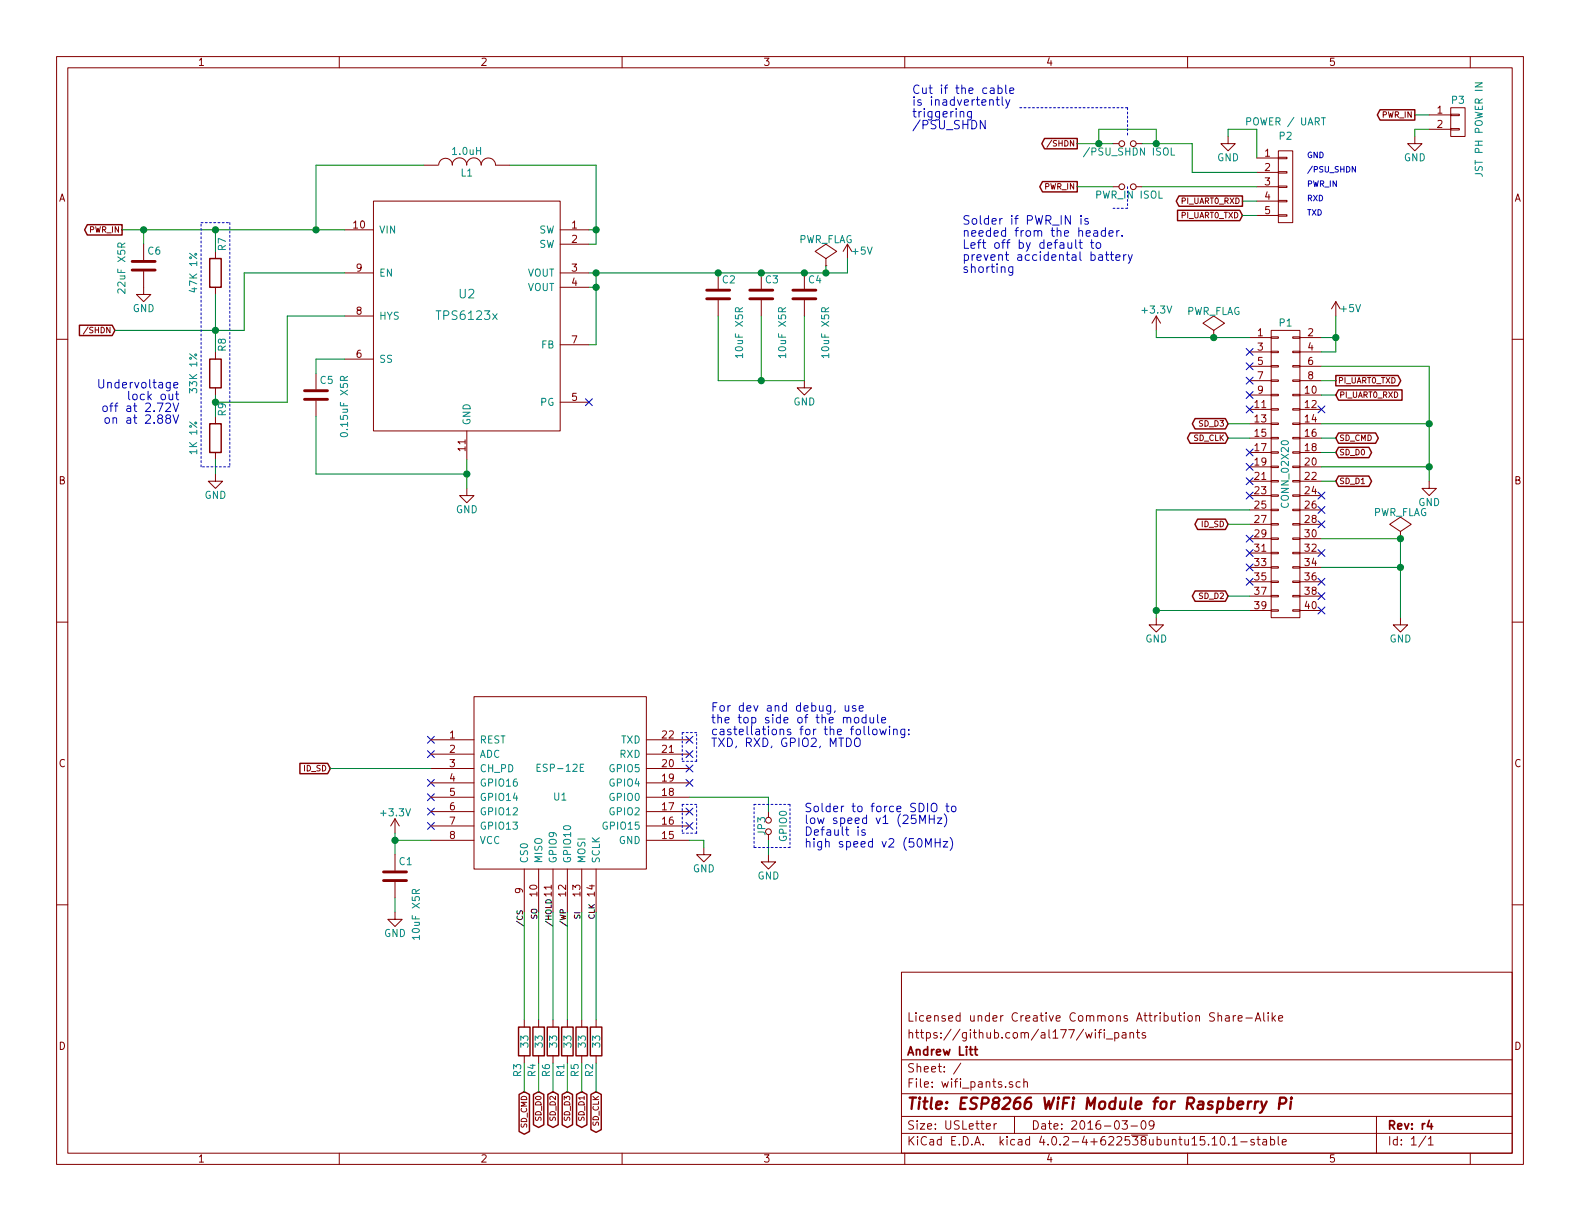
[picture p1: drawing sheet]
EESchema Schematic File Version 2
LIBS:power
LIBS:device
LIBS:transistors
LIBS:conn
LIBS:linear
LIBS:regul
LIBS:74xx
LIBS:cmos4000
LIBS:adc-dac
LIBS:memory
LIBS:xilinx
LIBS:microcontrollers
LIBS:dsp
LIBS:microchip
LIBS:analog_switches
LIBS:motorola
LIBS:texas
LIBS:intel
LIBS:audio
LIBS:interface
LIBS:digital-audio
LIBS:philips
LIBS:display
LIBS:cypress
LIBS:siliconi
LIBS:opto
LIBS:atmel
LIBS:contrib
LIBS:valves
LIBS:wifi_pants-cache
EELAYER 25 0
EELAYER END
$Descr USLetter 11000 8500
encoding utf-8
Sheet 1 1
Title "ESP8266 WiFi Module for Raspberry Pi"
Date "2016-03-09"
Rev "r4"
Comp "Andrew Litt"
Comment1 "https://github.com/al177/wifi_pants"
Comment2 "Licensed under Creative Commons Attribution Share-Alike"
Comment3 ""
Comment4 ""
$EndDescr
$Comp
L CONN_02X20 P1
U 1 1
P 8950 3300
F 0 "P1" H 8950 4350 50  0000 C CNN
F 1 "CONN_02X20" V 8950 3300 50  0000 C CNN
F 2 "wifi_pants:Socket_Strip_Straight_2x20_pi" H 8950 2350 50  0001 C CNN
F 3 "" H 8950 2350 50  0000 C CNN
F 4 "Adafruit Industries" H 8950 3300 60  0001 C CNN "MFG Name"
F 5 "2223" H 8950 3300 60  0001 C CNN "MFG Part Num"
F 6 "1528-1385-ND" H 8950 3300 60  0001 C CNN "Digikey PN"
F 7 "http://www.digikey.com/product-search/en?pv88=23&FV=fff40016%2Cfff802f4&mnonly=0&newproducts=1&ColumnSort=0&page=1&quantity=0&ptm=0&fid=0&pageSize=25" H 8950 3300 60  0001 C CNN "Digikey Link"
F 8 "NA" H 8950 3300 60  0001 C CNN "2nd Distrib PN"
F 9 "NA" H 8950 3300 60  0001 C CNN "2nd Distrib Link"
	1    8950 3300
	1    0    0    -1  
$EndComp
Text GLabel 8550 3050 0    39   BiDi ~ 0
SD_CLK
Text GLabel 9300 3050 2    39   BiDi ~ 0
SD_CMD
Text GLabel 9300 3150 2    39   BiDi ~ 0
SD_D0
Text GLabel 9300 3350 2    39   BiDi ~ 0
SD_D1
$Comp
L GND #PWR01
U 1 1
P 9950 3350
F 0 "#PWR01" H 9950 3100 50  0001 C CNN
F 1 "GND" H 9950 3200 50  0000 C CNN
F 2 "" H 9950 3350 50  0000 C CNN
F 3 "" H 9950 3350 50  0000 C CNN
	1    9950 3350
	1    0    0    -1  
$EndComp
$Comp
L GND #PWR02
U 1 1
P 9750 4300
F 0 "#PWR02" H 9750 4050 50  0001 C CNN
F 1 "GND" H 9750 4150 50  0000 C CNN
F 2 "" H 9750 4300 50  0000 C CNN
F 3 "" H 9750 4300 50  0000 C CNN
	1    9750 4300
	1    0    0    -1  
$EndComp
$Comp
L GND #PWR03
U 1 1
P 8050 4300
F 0 "#PWR03" H 8050 4050 50  0001 C CNN
F 1 "GND" H 8050 4150 50  0000 C CNN
F 2 "" H 8050 4300 50  0000 C CNN
F 3 "" H 8050 4300 50  0000 C CNN
	1    8050 4300
	1    0    0    -1  
$EndComp
Text GLabel 4150 7600 3    39   BiDi ~ 0
SD_CLK
Text GLabel 3650 7600 3    39   BiDi ~ 0
SD_CMD
Text GLabel 3750 7600 3    39   BiDi ~ 0
SD_D0
Text GLabel 4050 7600 3    39   BiDi ~ 0
SD_D1
$Comp
L GND #PWR04
U 1 1
P 5350 5950
F 0 "#PWR04" H 5350 5700 50  0001 C CNN
F 1 "GND" H 5350 5800 50  0000 C CNN
F 2 "" H 5350 5950 50  0000 C CNN
F 3 "" H 5350 5950 50  0000 C CNN
	1    5350 5950
	1    0    0    -1  
$EndComp
NoConn ~ 8700 2450
NoConn ~ 8700 2550
NoConn ~ 8700 2650
NoConn ~ 8700 2750
NoConn ~ 8700 2850
NoConn ~ 9200 2850
NoConn ~ 8700 3250
NoConn ~ 8700 3350
NoConn ~ 8700 3450
NoConn ~ 9200 3450
NoConn ~ 9200 3550
NoConn ~ 8700 4050
NoConn ~ 9200 4250
NoConn ~ 9200 4150
NoConn ~ 9200 4050
$Comp
L +3.3V #PWR05
U 1 1
P 8050 2300
F 0 "#PWR05" H 8050 2150 50  0001 C CNN
F 1 "+3.3V" H 8050 2440 50  0000 C CNN
F 2 "" H 8050 2300 50  0000 C CNN
F 3 "" H 8050 2300 50  0000 C CNN
	1    8050 2300
	1    0    0    -1  
$EndComp
NoConn ~ 9200 3650
$Comp
L Jumper_NO_Small JP3
U 1 1
P 5350 5750
F 0 "JP3" H 5350 5700 50  0000 C CNN
F 1 "GPIO0" H 5350 5850 50  0000 C CNN
F 2 "wifi_pants:GS2" H 5350 5750 50  0001 C CNN
F 3 "" H 5350 5750 50  0000 C CNN
F 4 "NA" H 5350 5750 60  0001 C CNN "MFG Name"
F 5 "NA" H 5350 5750 60  0001 C CNN "MFG Part Num"
F 6 "NA" H 5350 5750 60  0001 C CNN "1st Distrib PN"
F 7 "NA" H 5350 5750 60  0001 C CNN "1st Distrib Link"
F 8 "NA" H 5350 5750 60  0001 C CNN "2nd Distrib PN"
F 9 "NA" H 5350 5750 60  0001 C CNN "2nd Distrib Link"
	1    5350 5750
	0    1    1    0   
$EndComp
NoConn ~ 3000 5150
NoConn ~ 3000 5250
NoConn ~ 4800 5350
NoConn ~ 4800 5450
NoConn ~ 3000 5750
NoConn ~ 3000 5650
NoConn ~ 3000 5550
NoConn ~ 3000 5450
Text Label 3950 6450 1    39   ~ 0
/WP
Text Label 3850 6450 1    39   ~ 0
/HOLD
Text Label 3650 6450 1    39   ~ 0
/CS
Text Label 3750 6400 1    39   ~ 0
SO
Text Label 4050 6400 1    39   ~ 0
SI
Text Label 4150 6400 1    39   ~ 0
CLK
$Comp
L GND #PWR06
U 1 1
P 4900 5900
F 0 "#PWR06" H 4900 5650 50  0001 C CNN
F 1 "GND" H 4900 5750 50  0000 C CNN
F 2 "" H 4900 5900 50  0000 C CNN
F 3 "" H 4900 5900 50  0000 C CNN
	1    4900 5900
	1    0    0    -1  
$EndComp
$Comp
L +3.3V #PWR07
U 1 1
P 2750 5800
F 0 "#PWR07" H 2750 5650 50  0001 C CNN
F 1 "+3.3V" H 2750 5940 50  0000 C CNN
F 2 "" H 2750 5800 50  0000 C CNN
F 3 "" H 2750 5800 50  0000 C CNN
	1    2750 5800
	1    0    0    -1  
$EndComp
NoConn ~ 8700 3850
$Comp
L GND #PWR08
U 1 1
P 2750 6350
F 0 "#PWR08" H 2750 6100 50  0001 C CNN
F 1 "GND" H 2750 6200 50  0000 C CNN
F 2 "" H 2750 6350 50  0000 C CNN
F 3 "" H 2750 6350 50  0000 C CNN
	1    2750 6350
	1    0    0    -1  
$EndComp
Text GLabel 9300 2650 2    39   Output ~ 0
PI_UART0_TXD
Text GLabel 9300 2750 2    39   Input ~ 0
PI_UART0_RXD
Text GLabel 8650 1500 0    39   Input ~ 0
PI_UART0_TXD
Text GLabel 8650 1400 0    39   Output ~ 0
PI_UART0_RXD
$Comp
L GND #PWR09
U 1 1
P 8550 950
F 0 "#PWR09" H 8550 700 50  0001 C CNN
F 1 "GND" H 8550 800 50  0000 C CNN
F 2 "" H 8550 950 50  0000 C CNN
F 3 "" H 8550 950 50  0000 C CNN
	1    8550 950 
	1    0    0    -1  
$EndComp
Text GLabel 8550 2950 0    39   BiDi ~ 0
SD_D3
Text GLabel 2300 5350 0    39   Input ~ 0
ID_SD
$Comp
L CONN_01X05 P2
U 1 1
P 8950 1300
F 0 "P2" H 8950 1650 50  0000 C CNN
F 1 "POWER / UART" H 8950 1750 50  0000 C CNN
F 2 "wifi_pants:Pin_Header_Angled_1x05_mirror" H 8950 1300 50  0001 C CNN
F 3 "" H 8950 1300 50  0000 C CNN
F 4 "Sullins" H 8950 1300 60  0001 C CNN "MFR Name"
F 5 "PRPC005SBAN-M71RC" H 8950 1300 60  0001 C CNN "MFR Part Num"
F 6 "S1111EC-05-ND" H 8950 1300 60  0001 C CNN "Digikey PN"
F 7 "http://www.digikey.com/product-detail/en/PRPC005SBAN-M71RC/S1111EC-05-ND/2775329" H 8950 1300 60  0001 C CNN "Digikey Link"
	1    8950 1300
	1    0    0    -1  
$EndComp
$Comp
L +5V #PWR010
U 1 1
P 9300 2200
F 0 "#PWR010" H 9300 2050 50  0001 C CNN
F 1 "+5V" H 9400 2250 50  0000 C CNN
F 2 "" H 9300 2200 50  0000 C CNN
F 3 "" H 9300 2200 50  0000 C CNN
	1    9300 2200
	1    0    0    -1  
$EndComp
Text GLabel 8550 4150 0    39   BiDi ~ 0
SD_D2
Text GLabel 8550 3650 0    39   BiDi ~ 0
ID_SD
Text GLabel 3850 7600 3    39   BiDi ~ 0
SD_D2
Text GLabel 3950 7600 3    39   BiDi ~ 0
SD_D3
Text Notes 9100 1100 0    39   ~ 0
GND
Text Notes 9100 1500 0    39   ~ 0
TXD
Text Notes 9100 1400 0    39   ~ 0
RXD
NoConn ~ 4800 5150
NoConn ~ 4800 5250
NoConn ~ 4800 5650
NoConn ~ 4800 5750
Text Notes 4950 5200 0    59   ~ 0
For dev and debug, use\nthe top side of the module\ncastellations for the following:\nTXD, RXD, GPIO2, MTDO
Text Notes 5600 5900 0    59   ~ 0
Solder to force SDIO to\nlow speed v1 (25MHz)\nDefault is\nhigh speed v2 (50MHz)
$Comp
L R R3
U 1 1
P 3650 7250
F 0 "R3" V 3700 7450 50  0000 C CNN
F 1 "33" V 3650 7250 50  0000 C CNN
F 2 "mcous:0603(1608m)-CHIP-RESISTOR" V 3580 7250 50  0001 C CNN
F 3 "" H 3650 7250 50  0000 C CNN
F 4 "Panasonic Electronic Components" H 3650 7250 60  0001 C CNN "MFG Name"
F 5 "ERJ-3EKF33R0V" H 3650 7250 60  0001 C CNN "MFG Part Num"
F 6 "P33.0HCT-ND" H 3650 7250 60  0001 C CNN "Digikey PN"
F 7 "http://www.digikey.com/product-detail/en/ERJ-3EKF33R0V/P33.0HCT-ND/1746765" H 3650 7250 60  0001 C CNN "Digikey Link"
F 8 "NA" H 3650 7250 60  0001 C CNN "2nd Distrib PN"
F 9 "NA" H 3650 7250 60  0001 C CNN "2nd Distrib Link"
	1    3650 7250
	-1   0    0    1   
$EndComp
NoConn ~ 8700 3150
$Comp
L ESP-12E U1
U 1 1
P 3900 5450
F 0 "U1" H 3900 5350 50  0000 C CNN
F 1 "ESP-12E" H 3900 5550 50  0000 C CNN
F 2 "wifi_pants:ESP-12E-narrow" H 3900 5450 50  0001 C CNN
F 3 "" H 3900 5450 50  0001 C CNN
	1    3900 5450
	1    0    0    -1  
$EndComp
NoConn ~ 8700 3750
Text GLabel 7500 1000 0    39   Output ~ 0
/SHDN
Text Notes 9100 1200 0    39   ~ 0
/PSU_SHDN
Text GLabel 800  2300 0    39   Input ~ 0
/SHDN
Text GLabel 7500 1300 0    39   Output ~ 0
PWR_IN
$Comp
L CONN_01X02 P3
U 1 1
P 10150 850
F 0 "P3" H 10150 1000 50  0000 C CNN
F 1 "JST PH POWER IN" V 10300 800 50  0000 C CNN
F 2 "Connectors_JST_PH:Connectors_JST_S2B-PH-K" H 10150 1100 50  0001 C CNN
F 3 "" H 10150 850 50  0000 C CNN
F 4 "JST" H 10150 850 60  0001 C CNN "MFR Name"
F 5 "S2B-PH-K-S(LF)(SN)" H 10150 850 60  0001 C CNN "MFR Part Num"
F 6 "455-1719-ND" H 10150 850 60  0001 C CNN "Digikey PN"
	1    10150 850 
	1    0    0    -1  
$EndComp
Text GLabel 9850 800  0    39   Output ~ 0
PWR_IN
$Comp
L GND #PWR011
U 1 1
P 9850 950
F 0 "#PWR011" H 9850 700 50  0001 C CNN
F 1 "GND" H 9850 800 50  0000 C CNN
F 2 "" H 9850 950 50  0000 C CNN
F 3 "" H 9850 950 50  0000 C CNN
	1    9850 950 
	1    0    0    -1  
$EndComp
NoConn ~ 9200 3850
NoConn ~ 8700 3950
Text Notes 9100 1300 0    39   ~ 0
PWR_IN
Text GLabel 850  1600 0    39   Output ~ 0
PWR_IN
$Comp
L GND #PWR012
U 1 1
P 3250 3400
F 0 "#PWR012" H 3250 3150 50  0001 C CNN
F 1 "GND" H 3250 3250 50  0000 C CNN
F 2 "" H 3250 3400 50  0000 C CNN
F 3 "" H 3250 3400 50  0000 C CNN
	1    3250 3400
	1    0    0    -1  
$EndComp
$Comp
L GND #PWR013
U 1 1
P 5600 2650
F 0 "#PWR013" H 5600 2400 50  0001 C CNN
F 1 "GND" H 5600 2500 50  0000 C CNN
F 2 "" H 5600 2650 50  0000 C CNN
F 3 "" H 5600 2650 50  0000 C CNN
	1    5600 2650
	1    0    0    -1  
$EndComp
$Comp
L C C2
U 1 1
P 5000 2050
F 0 "C2" H 5025 2150 50  0000 L CNN
F 1 "10uF X5R" V 5150 1600 50  0000 L CNN
F 2 "mcous:0805(2012m)-CHIP-CAP" H 5038 1900 50  0001 C CNN
F 3 "http://ds.yuden.co.jp/TYCOMPAS/ut/detail.do?productNo=LMK316BJ106KL-T&fileName=LMK316BJ106KL-T_SS&mode=specSheetDownload" H 5000 2050 50  0001 C CNN
F 4 "Taiyo Yuden" H 5000 2050 60  0001 C CNN "MFG Name"
F 5 "LMK212BJ106KG-T" H 5000 2050 60  0001 C CNN "MFG Part Num"
F 6 "587-1300-1-ND" H 5000 2050 60  0001 C CNN "Digikey PN"
F 7 "http://www.digikey.com/product-detail/en/LMK212BJ106KG-T/587-1300-1-ND/931077" H 5000 2050 60  0001 C CNN "Digikey Link"
F 8 "NA" H 5000 2050 60  0001 C CNN "2nd Distrib PN"
F 9 "NA" H 5000 2050 60  0001 C CNN "2nd Distrib Link"
	1    5000 2050
	1    0    0    -1  
$EndComp
$Comp
L GND #PWR014
U 1 1
P 1000 2000
F 0 "#PWR014" H 1000 1750 50  0001 C CNN
F 1 "GND" H 1000 1850 50  0000 C CNN
F 2 "" H 1000 2000 50  0000 C CNN
F 3 "" H 1000 2000 50  0000 C CNN
	1    1000 2000
	1    0    0    -1  
$EndComp
$Comp
L PWR_FLAG #FLG015
U 1 1
P 8450 2350
F 0 "#FLG015" H 8450 2445 50  0001 C CNN
F 1 "PWR_FLAG" H 8450 2530 50  0000 C CNN
F 2 "" H 8450 2350 50  0000 C CNN
F 3 "" H 8450 2350 50  0000 C CNN
	1    8450 2350
	1    0    0    -1  
$EndComp
$Comp
L PWR_FLAG #FLG016
U 1 1
P 9750 3750
F 0 "#FLG016" H 9750 3845 50  0001 C CNN
F 1 "PWR_FLAG" H 9750 3930 50  0000 C CNN
F 2 "" H 9750 3750 50  0000 C CNN
F 3 "" H 9750 3750 50  0000 C CNN
	1    9750 3750
	1    0    0    -1  
$EndComp
$Comp
L R R4
U 1 1
P 3750 7250
F 0 "R4" V 3800 7450 50  0000 C CNN
F 1 "33" V 3750 7250 50  0000 C CNN
F 2 "mcous:0603(1608m)-CHIP-RESISTOR" V 3680 7250 50  0001 C CNN
F 3 "" H 3750 7250 50  0000 C CNN
F 4 "Panasonic Electronic Components" H 3750 7250 60  0001 C CNN "MFG Name"
F 5 "ERJ-3EKF33R0V" H 3750 7250 60  0001 C CNN "MFG Part Num"
F 6 "P33.0HCT-ND" H 3750 7250 60  0001 C CNN "Digikey PN"
F 7 "http://www.digikey.com/product-detail/en/ERJ-3EKF33R0V/P33.0HCT-ND/1746765" H 3750 7250 60  0001 C CNN "Digikey Link"
F 8 "NA" H 3750 7250 60  0001 C CNN "2nd Distrib PN"
F 9 "NA" H 3750 7250 60  0001 C CNN "2nd Distrib Link"
	1    3750 7250
	-1   0    0    1   
$EndComp
$Comp
L R R6
U 1 1
P 3850 7250
F 0 "R6" V 3900 7450 50  0000 C CNN
F 1 "33" V 3850 7250 50  0000 C CNN
F 2 "mcous:0603(1608m)-CHIP-RESISTOR" V 3780 7250 50  0001 C CNN
F 3 "" H 3850 7250 50  0000 C CNN
F 4 "Panasonic Electronic Components" H 3850 7250 60  0001 C CNN "MFG Name"
F 5 "ERJ-3EKF33R0V" H 3850 7250 60  0001 C CNN "MFG Part Num"
F 6 "P33.0HCT-ND" H 3850 7250 60  0001 C CNN "Digikey PN"
F 7 "http://www.digikey.com/product-detail/en/ERJ-3EKF33R0V/P33.0HCT-ND/1746765" H 3850 7250 60  0001 C CNN "Digikey Link"
F 8 "NA" H 3850 7250 60  0001 C CNN "2nd Distrib PN"
F 9 "NA" H 3850 7250 60  0001 C CNN "2nd Distrib Link"
	1    3850 7250
	-1   0    0    1   
$EndComp
$Comp
L R R1
U 1 1
P 3950 7250
F 0 "R1" V 4000 7450 50  0000 C CNN
F 1 "33" V 3950 7250 50  0000 C CNN
F 2 "mcous:0603(1608m)-CHIP-RESISTOR" V 3880 7250 50  0001 C CNN
F 3 "" H 3950 7250 50  0000 C CNN
F 4 "Panasonic Electronic Components" H 3950 7250 60  0001 C CNN "MFG Name"
F 5 "ERJ-3EKF33R0V" H 3950 7250 60  0001 C CNN "MFG Part Num"
F 6 "P33.0HCT-ND" H 3950 7250 60  0001 C CNN "Digikey PN"
F 7 "http://www.digikey.com/product-detail/en/ERJ-3EKF33R0V/P33.0HCT-ND/1746765" H 3950 7250 60  0001 C CNN "Digikey Link"
F 8 "NA" H 3950 7250 60  0001 C CNN "2nd Distrib PN"
F 9 "NA" H 3950 7250 60  0001 C CNN "2nd Distrib Link"
	1    3950 7250
	-1   0    0    1   
$EndComp
$Comp
L R R5
U 1 1
P 4050 7250
F 0 "R5" V 4100 7450 50  0000 C CNN
F 1 "33" V 4050 7250 50  0000 C CNN
F 2 "mcous:0603(1608m)-CHIP-RESISTOR" V 3980 7250 50  0001 C CNN
F 3 "" H 4050 7250 50  0000 C CNN
F 4 "Panasonic Electronic Components" H 4050 7250 60  0001 C CNN "MFG Name"
F 5 "ERJ-3EKF33R0V" H 4050 7250 60  0001 C CNN "MFG Part Num"
F 6 "P33.0HCT-ND" H 4050 7250 60  0001 C CNN "Digikey PN"
F 7 "http://www.digikey.com/product-detail/en/ERJ-3EKF33R0V/P33.0HCT-ND/1746765" H 4050 7250 60  0001 C CNN "Digikey Link"
F 8 "NA" H 4050 7250 60  0001 C CNN "2nd Distrib PN"
F 9 "NA" H 4050 7250 60  0001 C CNN "2nd Distrib Link"
	1    4050 7250
	-1   0    0    1   
$EndComp
$Comp
L R R2
U 1 1
P 4150 7250
F 0 "R2" V 4200 7450 50  0000 C CNN
F 1 "33" V 4150 7250 50  0000 C CNN
F 2 "mcous:0603(1608m)-CHIP-RESISTOR" V 4080 7250 50  0001 C CNN
F 3 "" H 4150 7250 50  0000 C CNN
F 4 "Panasonic Electronic Components" H 4150 7250 60  0001 C CNN "MFG Name"
F 5 "ERJ-3EKF33R0V" H 4150 7250 60  0001 C CNN "MFG Part Num"
F 6 "P33.0HCT-ND" H 4150 7250 60  0001 C CNN "Digikey PN"
F 7 "http://www.digikey.com/product-detail/en/ERJ-3EKF33R0V/P33.0HCT-ND/1746765" H 4150 7250 60  0001 C CNN "Digikey Link"
F 8 "NA" H 4150 7250 60  0001 C CNN "2nd Distrib PN"
F 9 "NA" H 4150 7250 60  0001 C CNN "2nd Distrib Link"
	1    4150 7250
	-1   0    0    1   
$EndComp
$Comp
L Jumper_NO_Small JP2
U 1 1
P 7850 1300
F 0 "JP2" H 7850 1450 50  0001 C CNN
F 1 "PWR_IN ISOL" H 7860 1240 50  0000 C CNN
F 2 "wifi_pants:GS2" H 7850 1300 50  0001 C CNN
F 3 "" H 7850 1300 50  0000 C CNN
	1    7850 1300
	1    0    0    -1  
$EndComp
$Comp
L Jumper_NO_Small JP1
U 1 1
P 7850 1000
F 0 "JP1" H 7850 1150 50  0001 C CNN
F 1 "/PSU_SHDN ISOL" H 7860 940 50  0000 C CNN
F 2 "wifi_pants:GS2" H 7850 1000 50  0001 C CNN
F 3 "" H 7850 1000 50  0000 C CNN
	1    7850 1000
	1    0    0    -1  
$EndComp
Text Notes 6350 900  0    59   ~ 0
Cut if the cable\nis inadvertently\ntriggering\n/PSU_SHDN
$Comp
L R R7
U 1 1
P 1500 1900
F 0 "R7" V 1550 2100 50  0000 C CNN
F 1 "47K 1%" V 1350 1900 50  0000 C CNN
F 2 "mcous:0603(1608m)-CHIP-RESISTOR" V 1430 1900 50  0001 C CNN
F 3 "" H 1500 1900 50  0000 C CNN
F 4 "Panasonic Electronic Components" H 1500 1900 60  0001 C CNN "MFG Name"
F 5 "ERJ-3EKF4702V" H 1500 1900 60  0001 C CNN "MFG Part Num"
F 6 "P47.0KHCT-ND" H 1500 1900 60  0001 C CNN "Digikey PN"
F 7 "http://www.digikey.com/product-search/en?keywords=P47.0KHCT-ND" H 1500 1900 60  0001 C CNN "Digikey Link"
F 8 "NA" H 1500 1900 60  0001 C CNN "2nd Distrib PN"
F 9 "NA" H 1500 1900 60  0001 C CNN "2nd Distrib Link"
	1    1500 1900
	1    0    0    -1  
$EndComp
$Comp
L INDUCTOR L1
U 1 1
P 3250 1150
F 0 "L1" V 3200 1150 50  0000 C CNN
F 1 "1.0uH" V 3350 1150 50  0000 C CNN
F 2 "wifi_pants:SRU1028-1R" H 3250 1150 50  0001 C CNN
F 3 "" H 3250 1150 50  0001 C CNN
F 4 "Bourns" V 3250 1150 60  0001 C CNN "MFG Name"
F 5 "SRU1028-1R0Y" V 3250 1150 60  0001 C CNN "MFG Part Num"
F 6 "SRU1028-1R0YCT-ND" V 3250 1150 60  0001 C CNN "Digikey PN"
F 7 "http://www.digikey.com/product-detail/en/SRU1028-1R0Y/SRU1028-1R0YCT-ND/2353037" V 3250 1150 60  0001 C CNN "Digikey Link"
	1    3250 1150
	0    -1   -1   0   
$EndComp
$Comp
L TPS6123x U2
U 1 1
P 3250 2200
F 0 "U2" H 3250 2350 60  0000 C CNN
F 1 "TPS6123x" H 3250 2200 60  0000 C CNN
F 2 "wifi_pants:VSON-10" H 3250 2200 60  0001 C CNN
F 3 "" H 3250 2200 60  0001 C CNN
F 4 "TI" H 3250 2200 60  0001 C CNN "MFR Name"
F 5 "TPS61232DRC" H 3250 2200 60  0001 C CNN "MFR Part Num"
F 6 "296-37990-1-ND" H 3250 2200 60  0001 C CNN "Digikey PN"
F 7 "http://www.digikey.com/product-detail/en/TPS61232DRCT/296-37990-1-ND/4948858" H 3250 2200 60  0001 C CNN "Digikey Link"
F 8 "595-TPS61232DRCR" H 3250 2200 60  0001 C CNN "Mouser PN"
F 9 "http://www.mouser.com/ProductDetail/Texas-Instruments/TPS61232DRCR/?qs=sGAEpiMZZMtitjHzVIkrqfHPkqw6MffFxsx7idtWVj7LydJtWdVi6w%3d%3d" H 3250 2200 60  0001 C CNN "Mouser Link"
	1    3250 2200
	1    0    0    -1  
$EndComp
$Comp
L C C3
U 1 1
P 5300 2050
F 0 "C3" H 5325 2150 50  0000 L CNN
F 1 "10uF X5R" V 5450 1600 50  0000 L CNN
F 2 "mcous:0805(2012m)-CHIP-CAP" H 5338 1900 50  0001 C CNN
F 3 "http://ds.yuden.co.jp/TYCOMPAS/ut/detail.do?productNo=LMK316BJ106KL-T&fileName=LMK316BJ106KL-T_SS&mode=specSheetDownload" H 5300 2050 50  0001 C CNN
F 4 "Taiyo Yuden" H 5300 2050 60  0001 C CNN "MFG Name"
F 5 "LMK212BJ106KG-T" H 5300 2050 60  0001 C CNN "MFG Part Num"
F 6 "587-1300-1-ND" H 5300 2050 60  0001 C CNN "Digikey PN"
F 7 "http://www.digikey.com/product-detail/en/LMK212BJ106KG-T/587-1300-1-ND/931077" H 5300 2050 60  0001 C CNN "Digikey Link"
F 8 "NA" H 5300 2050 60  0001 C CNN "2nd Distrib PN"
F 9 "NA" H 5300 2050 60  0001 C CNN "2nd Distrib Link"
	1    5300 2050
	1    0    0    -1  
$EndComp
$Comp
L C C4
U 1 1
P 5600 2050
F 0 "C4" H 5625 2150 50  0000 L CNN
F 1 "10uF X5R" V 5750 1600 50  0000 L CNN
F 2 "mcous:0805(2012m)-CHIP-CAP" H 5638 1900 50  0001 C CNN
F 3 "http://ds.yuden.co.jp/TYCOMPAS/ut/detail.do?productNo=LMK316BJ106KL-T&fileName=LMK316BJ106KL-T_SS&mode=specSheetDownload" H 5600 2050 50  0001 C CNN
F 4 "Taiyo Yuden" H 5600 2050 60  0001 C CNN "MFG Name"
F 5 "LMK212BJ106KG-T" H 5600 2050 60  0001 C CNN "MFG Part Num"
F 6 "587-1300-1-ND" H 5600 2050 60  0001 C CNN "Digikey PN"
F 7 "http://www.digikey.com/product-detail/en/LMK212BJ106KG-T/587-1300-1-ND/931077" H 5600 2050 60  0001 C CNN "Digikey Link"
F 8 "NA" H 5600 2050 60  0001 C CNN "2nd Distrib PN"
F 9 "NA" H 5600 2050 60  0001 C CNN "2nd Distrib Link"
	1    5600 2050
	1    0    0    -1  
$EndComp
$Comp
L C C6
U 1 1
P 1000 1850
F 0 "C6" H 1025 1950 50  0000 L CNN
F 1 "22uF X5R" V 850 1650 50  0000 L CNN
F 2 "mcous:0805(2012m)-CHIP-CAP" H 1038 1700 50  0001 C CNN
F 3 "http://ds.yuden.co.jp/TYCOMPAS/ut/detail.do?productNo=LMK316BJ106KL-T&fileName=LMK316BJ106KL-T_SS&mode=specSheetDownload" H 1000 1850 50  0001 C CNN
F 4 "Taiyo Yuden" H 1000 1850 60  0001 C CNN "MFG Name"
F 5 "LMK212BJ226MG-T" H 1000 1850 60  0001 C CNN "MFG Part Num"
F 6 "587-1958-1-ND" H 1000 1850 60  0001 C CNN "Digikey PN"
F 7 "http://www.digikey.com/product-detail/en/LMK212BJ226MG-T/587-1958-1-ND/1646621" H 1000 1850 60  0001 C CNN "Digikey Link"
F 8 "NA" H 1000 1850 60  0001 C CNN "2nd Distrib PN"
F 9 "NA" H 1000 1850 60  0001 C CNN "2nd Distrib Link"
	1    1000 1850
	1    0    0    -1  
$EndComp
$Comp
L C C5
U 1 1
P 2200 2750
F 0 "C5" H 2225 2850 50  0000 L CNN
F 1 "0.15uF X5R" V 2400 2450 50  0000 L CNN
F 2 "mcous:0603(1608m)-CHIP-CAP" H 2238 2600 50  0001 C CNN
F 3 "" H 2200 2750 50  0001 C CNN
F 4 "Murata" H 2200 2750 60  0001 C CNN "MFG Name"
F 5 "GRM188R61A154KA01D" H 2200 2750 60  0001 C CNN "MFG Part Num"
F 6 "490-11495-1-ND" H 2200 2750 60  0001 C CNN "Digikey PN"
F 7 "https://www.digikey.com/product-detail/en/GRM188R61A154KA01D/490-11495-1-ND/5333335" H 2200 2750 60  0001 C CNN "Digikey Link"
F 8 "NA" H 2200 2750 60  0001 C CNN "2nd Distrib PN"
F 9 "NA" H 2200 2750 60  0001 C CNN "2nd Distrib Link"
	1    2200 2750
	1    0    0    -1  
$EndComp
NoConn ~ 4100 2800
$Comp
L +5V #PWR017
U 1 1
P 5900 1800
F 0 "#PWR017" H 5900 1650 50  0001 C CNN
F 1 "+5V" H 6000 1850 50  0000 C CNN
F 2 "" H 5900 1800 50  0000 C CNN
F 3 "" H 5900 1800 50  0000 C CNN
	1    5900 1800
	1    0    0    -1  
$EndComp
Wire Wire Line
	9950 3250 9200 3250
Wire Wire Line
	9200 2550 9950 2550
Wire Wire Line
	9200 2950 9950 2950
Wire Wire Line
	9200 3050 9300 3050
Wire Wire Line
	8550 3050 8700 3050
Wire Wire Line
	9200 3150 9300 3150
Wire Wire Line
	9300 3350 9200 3350
Wire Wire Line
	9750 3750 9750 4300
Wire Wire Line
	9750 3950 9200 3950
Wire Wire Line
	9750 3750 9200 3750
Connection ~ 9750 3950
Wire Wire Line
	8050 3550 8050 4300
Wire Wire Line
	8050 4250 8700 4250
Wire Wire Line
	8050 3550 8700 3550
Connection ~ 8050 4250
Wire Wire Line
	4150 6350 4150 7100
Wire Wire Line
	3650 6350 3650 7100
Wire Wire Line
	3750 6350 3750 7100
Wire Wire Line
	4050 6350 4050 7100
Wire Wire Line
	4150 7400 4150 7600
Wire Wire Line
	3650 7400 3650 7600
Wire Wire Line
	3750 7400 3750 7600
Wire Wire Line
	4050 7400 4050 7600
Wire Wire Line
	2300 5350 3000 5350
Wire Wire Line
	4800 5850 4900 5850
Wire Wire Line
	4900 5850 4900 5900
Wire Wire Line
	3000 5850 2750 5850
Wire Wire Line
	2750 5800 2750 5950
Wire Wire Line
	8050 2350 8050 2300
Connection ~ 2750 5850
Wire Wire Line
	2750 6250 2750 6350
Wire Wire Line
	9200 2650 9300 2650
Wire Wire Line
	9300 2750 9200 2750
Wire Wire Line
	9950 2550 9950 3350
Connection ~ 9950 2950
Connection ~ 9950 3250
Wire Wire Line
	3850 6350 3850 7100
Wire Wire Line
	3950 6350 3950 7100
Wire Wire Line
	8550 2950 8700 2950
Wire Wire Line
	9200 2350 9300 2350
Wire Wire Line
	9300 2200 9300 2450
Connection ~ 9300 2350
Wire Wire Line
	8700 4150 8550 4150
Wire Wire Line
	8550 3650 8700 3650
Wire Wire Line
	3850 7600 3850 7400
Wire Wire Line
	3950 7600 3950 7400
Wire Notes Line
	4750 5100 4750 5300
Wire Notes Line
	4750 5300 4850 5300
Wire Notes Line
	4850 5300 4850 5100
Wire Notes Line
	4850 5100 4750 5100
Wire Notes Line
	4750 5600 4750 5800
Wire Notes Line
	4750 5800 4850 5800
Wire Notes Line
	4850 5800 4850 5600
Wire Notes Line
	4850 5600 4750 5600
Wire Wire Line
	4800 5550 5350 5550
Wire Wire Line
	5350 5550 5350 5650
Wire Wire Line
	5350 5850 5350 5950
Wire Notes Line
	5250 5600 5500 5600
Wire Notes Line
	5500 5600 5500 5900
Wire Notes Line
	5500 5900 5250 5900
Wire Notes Line
	5250 5900 5250 5600
Wire Wire Line
	8750 900  8750 1100
Wire Wire Line
	8550 900  8750 900 
Wire Wire Line
	8550 900  8550 950 
Wire Wire Line
	8650 1400 8750 1400
Wire Wire Line
	8650 1500 8750 1500
Wire Wire Line
	9850 800  9950 800 
Wire Wire Line
	9850 950  9850 900 
Wire Wire Line
	9850 900  9950 900 
Wire Wire Line
	8050 2350 8700 2350
Wire Wire Line
	9300 2450 9200 2450
Connection ~ 8450 2350
Connection ~ 9750 3750
Wire Wire Line
	7500 1000 7750 1000
Wire Wire Line
	7950 1000 8300 1000
Wire Wire Line
	8300 1000 8300 1200
Wire Wire Line
	8300 1200 8750 1200
Wire Wire Line
	7650 1000 7650 900 
Wire Wire Line
	7650 900  8050 900 
Wire Wire Line
	8050 900  8050 1000
Connection ~ 7650 1000
Connection ~ 8050 1000
Wire Notes Line
	7850 1450 7750 1450
Wire Wire Line
	850  1600 2400 1600
Wire Wire Line
	2950 1150 2200 1150
Wire Wire Line
	2200 1150 2200 1600
Connection ~ 2200 1600
Wire Wire Line
	4100 1900 5900 1900
Wire Wire Line
	2200 2600 2200 2500
Wire Wire Line
	2200 2500 2400 2500
Wire Wire Line
	2200 2900 2200 3300
Wire Wire Line
	2200 3300 3250 3300
Wire Wire Line
	3250 3200 3250 3400
Connection ~ 3250 3300
Wire Wire Line
	4100 2000 4150 2000
Wire Wire Line
	4150 1900 4150 2400
Connection ~ 4150 1900
Wire Wire Line
	4150 1700 4100 1700
Wire Wire Line
	4150 1150 4150 1700
Wire Wire Line
	4150 1600 4100 1600
Connection ~ 4150 1600
Wire Wire Line
	4150 1150 3550 1150
Wire Wire Line
	4150 2400 4100 2400
Connection ~ 4150 2000
Wire Wire Line
	5000 2200 5000 2650
Wire Wire Line
	5000 2650 5600 2650
Wire Wire Line
	5600 2650 5600 2200
Wire Wire Line
	5300 2200 5300 2650
Connection ~ 5300 2650
Wire Wire Line
	5900 1900 5900 1800
Connection ~ 5600 1900
Connection ~ 5000 1900
Connection ~ 5300 1900
$Comp
L PWR_FLAG #FLG018
U 1 1
P 5750 1850
F 0 "#FLG018" H 5750 1945 50  0001 C CNN
F 1 "PWR_FLAG" H 5750 2030 50  0000 C CNN
F 2 "" H 5750 1850 50  0000 C CNN
F 3 "" H 5750 1850 50  0000 C CNN
	1    5750 1850
	1    0    0    -1  
$EndComp
Wire Wire Line
	5750 1850 5750 1900
Connection ~ 5750 1900
$Comp
L C C1
U 1 1
P 2750 6100
F 0 "C1" H 2775 6200 50  0000 L CNN
F 1 "10uF X5R" V 2900 5650 50  0000 L CNN
F 2 "mcous:0805(2012m)-CHIP-CAP" H 2788 5950 50  0001 C CNN
F 3 "http://ds.yuden.co.jp/TYCOMPAS/ut/detail.do?productNo=LMK316BJ106KL-T&fileName=LMK316BJ106KL-T_SS&mode=specSheetDownload" H 2750 6100 50  0001 C CNN
F 4 "Taiyo Yuden" H 2750 6100 60  0001 C CNN "MFG Name"
F 5 "LMK212BJ106KG-T" H 2750 6100 60  0001 C CNN "MFG Part Num"
F 6 "587-1300-1-ND" H 2750 6100 60  0001 C CNN "Digikey PN"
F 7 "http://www.digikey.com/product-detail/en/LMK212BJ106KG-T/587-1300-1-ND/931077" H 2750 6100 60  0001 C CNN "Digikey Link"
F 8 "NA" H 2750 6100 60  0001 C CNN "2nd Distrib PN"
F 9 "NA" H 2750 6100 60  0001 C CNN "2nd Distrib Link"
	1    2750 6100
	1    0    0    -1  
$EndComp
Wire Wire Line
	1000 1700 1000 1600
Connection ~ 1000 1600
$Comp
L R R8
U 1 1
P 1500 2600
F 0 "R8" V 1550 2800 50  0000 C CNN
F 1 "33K 1%" V 1350 2600 50  0000 C CNN
F 2 "mcous:0603(1608m)-CHIP-RESISTOR" V 1430 2600 50  0001 C CNN
F 3 "" H 1500 2600 50  0000 C CNN
F 4 "Panasonic Electronic Components" H 1500 2600 60  0001 C CNN "MFG Name"
F 5 "ERJ-3EKF3302V" H 1500 2600 60  0001 C CNN "MFG Part Num"
F 6 "P33.0KHCT-ND" H 1500 2600 60  0001 C CNN "Digikey PN"
F 7 "http://www.digikey.com/product-search/en?keywords=P33.0KHCT-ND" H 1500 2600 60  0001 C CNN "Digikey Link"
F 8 "NA" H 1500 2600 60  0001 C CNN "2nd Distrib PN"
F 9 "NA" H 1500 2600 60  0001 C CNN "2nd Distrib Link"
	1    1500 2600
	1    0    0    -1  
$EndComp
$Comp
L R R9
U 1 1
P 1500 3050
F 0 "R9" V 1550 3250 50  0000 C CNN
F 1 "1K 1%" V 1350 3050 50  0000 C CNN
F 2 "mcous:0603(1608m)-CHIP-RESISTOR" V 1430 3050 50  0001 C CNN
F 3 "" H 1500 3050 50  0000 C CNN
F 4 "Panasonic Electronic Components" H 1500 3050 60  0001 C CNN "MFG Name"
F 5 "ERJ-3EKF1001V" H 1500 3050 60  0001 C CNN "MFG Part Num"
F 6 "P1.00KHCT-ND" H 1500 3050 60  0001 C CNN "Digikey PN"
F 7 "http://www.digikey.com/product-detail/en/ERJ-3EKF1001V/P1.00KHCT-ND/198071" H 1500 3050 60  0001 C CNN "Digikey Link"
F 8 "NA" H 1500 3050 60  0001 C CNN "2nd Distrib PN"
F 9 "NA" H 1500 3050 60  0001 C CNN "2nd Distrib Link"
	1    1500 3050
	1    0    0    -1  
$EndComp
$Comp
L GND #PWR019
U 1 1
P 1500 3300
F 0 "#PWR019" H 1500 3050 50  0001 C CNN
F 1 "GND" H 1500 3150 50  0000 C CNN
F 2 "" H 1500 3300 50  0000 C CNN
F 3 "" H 1500 3300 50  0000 C CNN
	1    1500 3300
	1    0    0    -1  
$EndComp
Wire Wire Line
	2400 2200 2000 2200
Wire Wire Line
	2000 2200 2000 2800
Wire Wire Line
	2000 2800 1500 2800
Wire Wire Line
	1500 2750 1500 2900
Connection ~ 1500 2800
Wire Wire Line
	1500 3200 1500 3300
Connection ~ 1500 1600
Wire Wire Line
	2400 1900 1700 1900
Wire Wire Line
	1700 1900 1700 2300
Wire Wire Line
	1700 2300 800  2300
Connection ~ 1500 2300
Wire Wire Line
	1500 1750 1500 1600
Wire Wire Line
	1500 2050 1500 2450
Wire Notes Line
	1400 1550 1600 1550
Wire Notes Line
	1600 1550 1600 3250
Wire Notes Line
	1600 3250 1400 3250
Wire Notes Line
	1400 3250 1400 1550
Text Notes 1250 2950 2    59   ~ 0
Undervoltage\nlock out\noff at 2.72V\non at 2.88V
Wire Wire Line
	7950 1300 8750 1300
Wire Wire Line
	7500 1300 7750 1300
Wire Notes Line
	7100 750  7850 750 
Wire Notes Line
	7850 750  7850 950 
Text Notes 6700 1900 0    60   ~ 0
Solder if PWR_IN is\nneeded from the header.\nLeft off by default to\nprevent accidental battery\nshorting
Wire Notes Line
	7850 1300 7850 1450
$EndSCHEMATC
